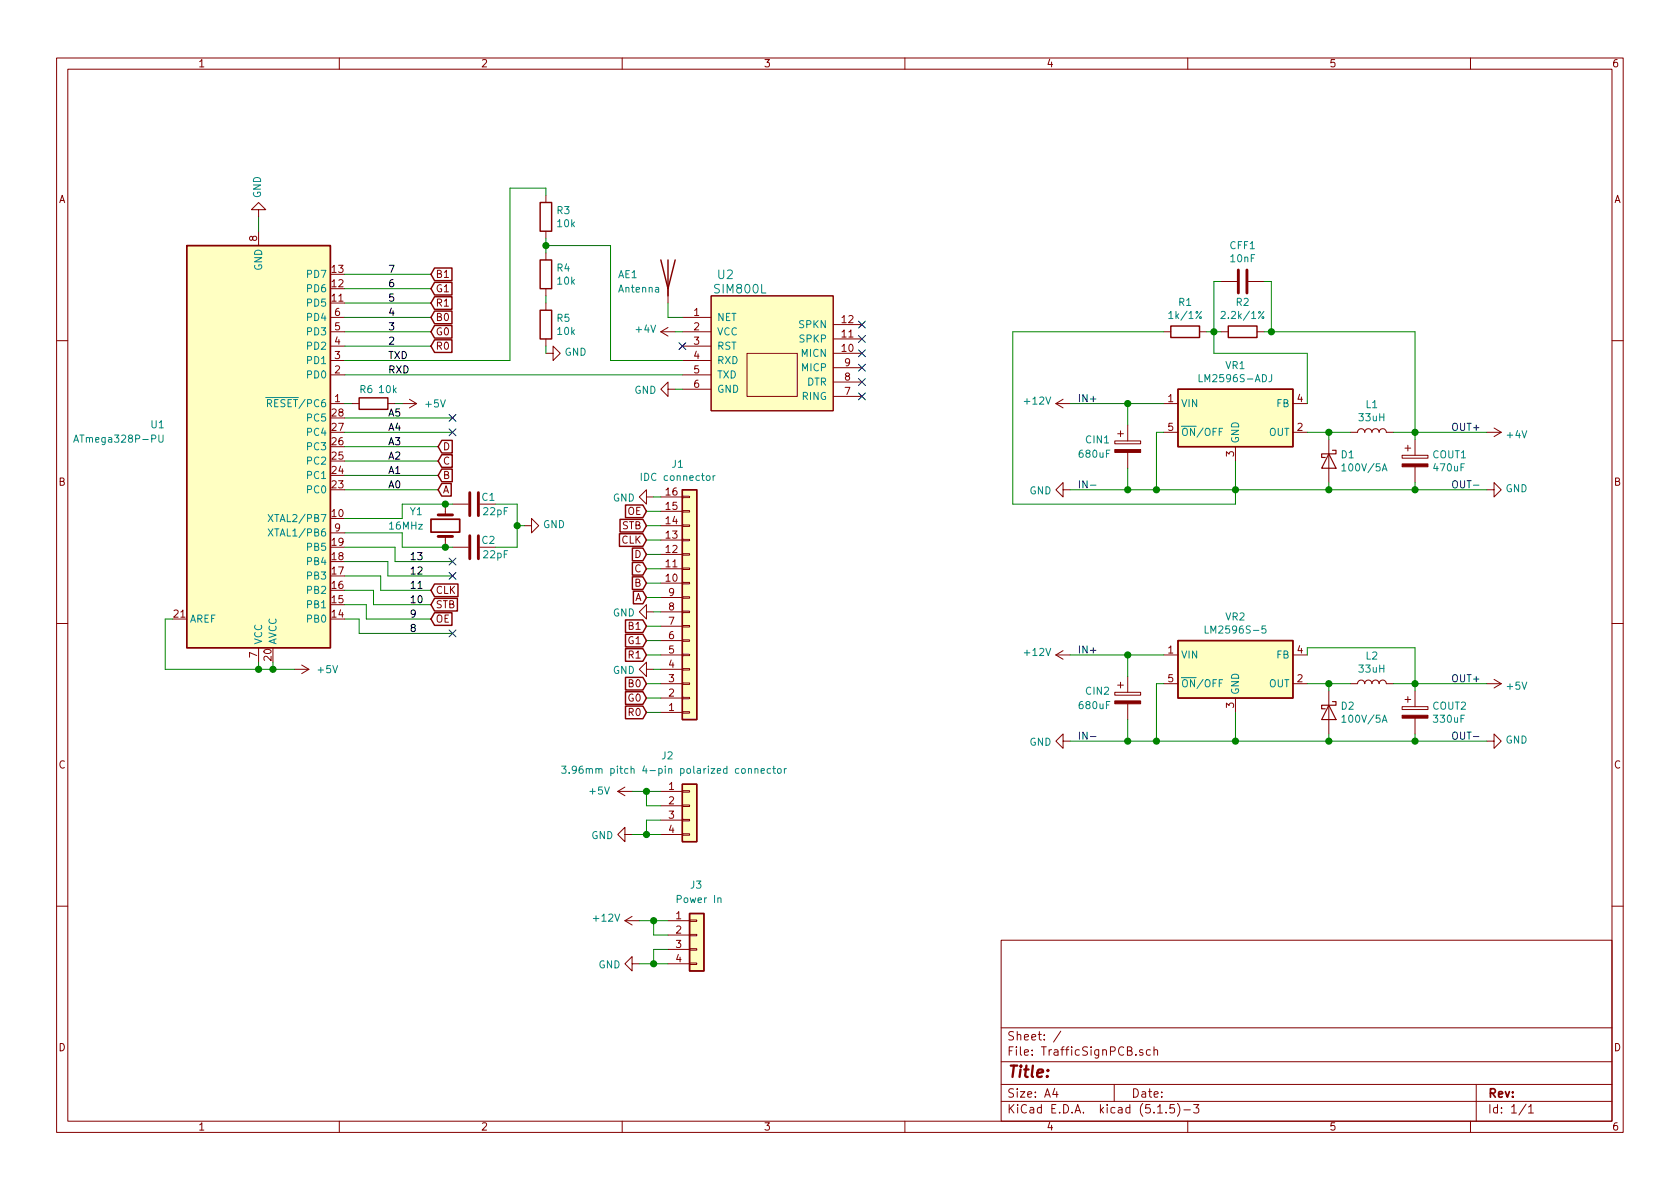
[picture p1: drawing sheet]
EESchema Schematic File Version 4
EELAYER 30 0
EELAYER END
$Descr A4 11693 8268
encoding utf-8
Sheet 1 1
Title ""
Date ""
Rev ""
Comp ""
Comment1 ""
Comment2 ""
Comment3 ""
Comment4 ""
$EndDescr
Text Label 2700 2500 0    50   ~ 0
TXD
Text Label 2700 2600 0    50   ~ 0
RXD
Text Label 2700 2400 0    50   ~ 0
2
Text Label 2700 2300 0    50   ~ 0
3
Text Label 2700 2200 0    50   ~ 0
4
Text Label 2700 2100 0    50   ~ 0
5
Text Label 2700 2000 0    50   ~ 0
6
Text Label 2700 1900 0    50   ~ 0
7
$Comp
L MCU_Microchip_ATmega:ATmega328P-PU U1
U 1 1
P 1800 3100
F 0 "U1" H 1150 2950 50  0000 R CNN
F 1 "ATmega328P-PU" H 1150 3050 50  0000 R CNN
F 2 "Package_DIP:DIP-28_W7.62mm" H 1800 3100 50  0001 C CIN
F 3 "http://ww1.microchip.com/downloads/en/DeviceDoc/ATmega328_P%20AVR%20MCU%20with%20picoPower%20Technology%20Data%20Sheet%2040001984A.pdf" H 1800 3100 50  0001 C CNN
	1    1800 3100
	1    0    0    1   
$EndComp
Wire Wire Line
	2400 2900 3150 2900
Wire Wire Line
	2400 3000 3150 3000
Text Label 2700 3400 0    50   ~ 0
A0
Text Label 2700 3300 0    50   ~ 0
A1
Text Label 2700 3200 0    50   ~ 0
A2
Text Label 2700 3100 0    50   ~ 0
A3
Text Label 2700 3000 0    50   ~ 0
A4
Text Label 2700 2900 0    50   ~ 0
A5
Wire Wire Line
	2400 3700 2800 3700
Wire Wire Line
	2800 3700 2800 3800
Wire Wire Line
	2800 3800 3100 3800
Wire Wire Line
	2400 3600 2800 3600
Wire Wire Line
	2800 3600 2800 3500
Wire Wire Line
	2800 3500 3100 3500
$Comp
L power:GND #PWR0101
U 1 1
P 3650 3650
F 0 "#PWR0101" H 3650 3400 50  0001 C CNN
F 1 "GND" V 3655 3522 50  0000 R CNN
F 2 "" H 3650 3650 50  0001 C CNN
F 3 "" H 3650 3650 50  0001 C CNN
	1    3650 3650
	0    -1   -1   0   
$EndComp
Wire Wire Line
	1800 1600 1800 1500
$Comp
L power:GND #PWR0102
U 1 1
P 1800 1500
F 0 "#PWR0102" H 1800 1250 50  0001 C CNN
F 1 "GND" V 1805 1372 50  0000 R CNN
F 2 "" H 1800 1500 50  0001 C CNN
F 3 "" H 1800 1500 50  0001 C CNN
	1    1800 1500
	-1   0    0    1   
$EndComp
$Comp
L Connector_Generic:Conn_01x16 J1
U 1 1
P 4800 4250
F 0 "J1" H 4718 3225 50  0000 C CNN
F 1 "IDC connector" H 4718 3316 50  0000 C CNN
F 2 "Connector_IDC:IDC-Header_2x08_P2.54mm_Vertical" H 4800 4250 50  0001 C CNN
F 3 "~" H 4800 4250 50  0001 C CNN
	1    4800 4250
	1    0    0    1   
$EndComp
Wire Wire Line
	4600 4250 4550 4250
Wire Wire Line
	4600 3450 4550 3450
$Comp
L power:GND #PWR0103
U 1 1
P 4550 3450
F 0 "#PWR0103" H 4550 3200 50  0001 C CNN
F 1 "GND" V 4555 3322 50  0000 R CNN
F 2 "" H 4550 3450 50  0001 C CNN
F 3 "" H 4550 3450 50  0001 C CNN
	1    4550 3450
	0    1    1    0   
$EndComp
$Comp
L power:GND #PWR0104
U 1 1
P 4550 4250
F 0 "#PWR0104" H 4550 4000 50  0001 C CNN
F 1 "GND" V 4555 4122 50  0000 R CNN
F 2 "" H 4550 4250 50  0001 C CNN
F 3 "" H 4550 4250 50  0001 C CNN
	1    4550 4250
	0    1    1    0   
$EndComp
Wire Wire Line
	4600 4650 4550 4650
$Comp
L power:GND #PWR0105
U 1 1
P 4550 4650
F 0 "#PWR0105" H 4550 4400 50  0001 C CNN
F 1 "GND" V 4555 4522 50  0000 R CNN
F 2 "" H 4550 4650 50  0001 C CNN
F 3 "" H 4550 4650 50  0001 C CNN
	1    4550 4650
	0    1    1    0   
$EndComp
Wire Wire Line
	2400 3800 2750 3800
Wire Wire Line
	2750 3800 2750 3900
Wire Wire Line
	2750 3900 3150 3900
Text Label 2850 4400 0    50   ~ 0
8
Text Label 2850 4300 0    50   ~ 0
9
Text Label 2850 4200 0    50   ~ 0
10
Text Label 2850 4100 0    50   ~ 0
11
Text Label 2850 4000 0    50   ~ 0
12
Text Label 2850 3900 0    50   ~ 0
13
Wire Wire Line
	2400 3900 2700 3900
Wire Wire Line
	2700 3900 2700 4000
Wire Wire Line
	2700 4000 3150 4000
Wire Wire Line
	2400 4000 2650 4000
Wire Wire Line
	2650 4000 2650 4100
Wire Wire Line
	2650 4100 3000 4100
Wire Wire Line
	2400 4100 2600 4100
Wire Wire Line
	2600 4100 2600 4200
Wire Wire Line
	2600 4200 3000 4200
Wire Wire Line
	2400 4200 2550 4200
Wire Wire Line
	2550 4200 2550 4300
Wire Wire Line
	2550 4300 3000 4300
Wire Wire Line
	2400 4300 2500 4300
Wire Wire Line
	2500 4300 2500 4400
Wire Wire Line
	2500 4400 3150 4400
Text GLabel 4500 4950 0    50   Input ~ 0
R0
Text GLabel 4500 4850 0    50   Input ~ 0
G0
Text GLabel 4500 4750 0    50   Input ~ 0
B0
Text GLabel 4500 4550 0    50   Input ~ 0
R1
Text GLabel 4500 4450 0    50   Input ~ 0
G1
Text GLabel 4500 4350 0    50   Input ~ 0
B1
Text GLabel 4500 4150 0    50   Input ~ 0
A
Text GLabel 4500 4050 0    50   Input ~ 0
B
Text GLabel 4500 3950 0    50   Input ~ 0
C
Text GLabel 4500 3850 0    50   Input ~ 0
D
Wire Wire Line
	4600 3550 4500 3550
Wire Wire Line
	4500 3650 4600 3650
Wire Wire Line
	4500 3750 4600 3750
Wire Wire Line
	4500 3850 4600 3850
Wire Wire Line
	4500 3950 4600 3950
Wire Wire Line
	4500 4050 4600 4050
Wire Wire Line
	4500 4150 4600 4150
Wire Wire Line
	4500 4350 4600 4350
Wire Wire Line
	4500 4450 4600 4450
Wire Wire Line
	4500 4550 4600 4550
Wire Wire Line
	4500 4750 4600 4750
Wire Wire Line
	4500 4850 4600 4850
Wire Wire Line
	4500 4950 4600 4950
Text GLabel 3000 2400 2    50   Input ~ 0
R0
Text GLabel 3000 2300 2    50   Input ~ 0
G0
Text GLabel 3000 2200 2    50   Input ~ 0
B0
Wire Wire Line
	2400 2200 3000 2200
Wire Wire Line
	2400 2300 3000 2300
Wire Wire Line
	2400 2400 3000 2400
Text GLabel 3000 2100 2    50   Input ~ 0
R1
Text GLabel 3000 2000 2    50   Input ~ 0
G1
Text GLabel 3000 1900 2    50   Input ~ 0
B1
Wire Wire Line
	2400 2100 3000 2100
Wire Wire Line
	2400 2000 3000 2000
Wire Wire Line
	2400 1900 3000 1900
Text GLabel 3050 3400 2    50   Input ~ 0
A
Text GLabel 3050 3300 2    50   Input ~ 0
B
Text GLabel 3050 3200 2    50   Input ~ 0
C
Text GLabel 3050 3100 2    50   Input ~ 0
D
Wire Wire Line
	2400 3100 3050 3100
Wire Wire Line
	2400 3200 3050 3200
Wire Wire Line
	2400 3300 3050 3300
Wire Wire Line
	2400 3400 3050 3400
Text GLabel 3000 4100 2    50   Input ~ 0
CLK
Text GLabel 3000 4200 2    50   Input ~ 0
STB
Text GLabel 3000 4300 2    50   Input ~ 0
OE
Text GLabel 4500 3550 0    50   Input ~ 0
OE
Text GLabel 4500 3650 0    50   Input ~ 0
STB
Text GLabel 4500 3750 0    50   Input ~ 0
CLK
$Comp
L Regulator_Switching:LM2596S-ADJ VR1
U 1 1
P 8600 2900
F 0 "VR1" H 8600 3267 50  0000 C CNN
F 1 "LM2596S-ADJ" H 8600 3176 50  0000 C CNN
F 2 "Package_TO_SOT_SMD:TO-263-5_TabPin3" H 8650 2650 50  0001 L CIN
F 3 "https://store.comet.bg/Catalogue/Product/16564/" H 8600 2900 50  0001 C CNN
	1    8600 2900
	1    0    0    -1  
$EndComp
$Comp
L Device:R R1
U 1 1
P 8250 2300
F 0 "R1" V 8043 2300 50  0000 C CNN
F 1 "1k/1%" V 8134 2300 50  0000 C CNN
F 2 "Resistor_THT:R_Axial_DIN0207_L6.3mm_D2.5mm_P10.16mm_Horizontal" V 8180 2300 50  0001 C CNN
F 3 "https://store.comet.bg/Catalogue/Product/6406/" H 8250 2300 50  0001 C CNN
	1    8250 2300
	0    1    1    0   
$EndComp
$Comp
L Device:R R2
U 1 1
P 8650 2300
F 0 "R2" V 8443 2300 50  0000 C CNN
F 1 "2.2k/1%" V 8534 2300 50  0000 C CNN
F 2 "Resistor_THT:R_Axial_DIN0207_L6.3mm_D2.5mm_P10.16mm_Horizontal" V 8580 2300 50  0001 C CNN
F 3 "https://store.comet.bg/Catalogue/Product/5041342/" H 8650 2300 50  0001 C CNN
	1    8650 2300
	0    1    1    0   
$EndComp
NoConn ~ 6000 2250
NoConn ~ 6000 2350
NoConn ~ 6000 2450
NoConn ~ 6000 2550
NoConn ~ 6000 2650
NoConn ~ 6000 2750
$Comp
L TrafficSignPCB-rescue:SIM800L-SIM800L U2
U 1 1
P 5350 2500
F 0 "U2" H 5050 3100 60  0000 C CNN
F 1 "SIM800L" H 5150 3000 60  0000 C CNN
F 2 "SIM800:Sim800L" H 5650 2350 60  0001 C CNN
F 3 "https://img.filipeflop.com/files/download/Datasheet_SIM800L.pdf" H 5650 2350 60  0001 C CNN
	1    5350 2500
	1    0    0    -1  
$EndComp
$Comp
L Device:CP CIN1
U 1 1
P 7850 3100
F 0 "CIN1" H 7550 3150 50  0000 L CNN
F 1 "680uF" H 7500 3050 50  0000 L CNN
F 2 "Capacitor_THT:CP_Radial_D10.0mm_P5.00mm" H 7888 2950 50  0001 C CNN
F 3 "https://store.comet.bg/Catalogue/Product/44664/" H 7850 3100 50  0001 C CNN
	1    7850 3100
	1    0    0    -1  
$EndComp
$Comp
L Device:C CFF1
U 1 1
P 8650 1950
F 0 "CFF1" V 8398 1950 50  0000 C CNN
F 1 "10nF" V 8489 1950 50  0000 C CNN
F 2 "Capacitor_THT:C_Disc_D4.3mm_W1.9mm_P5.00mm" H 8688 1800 50  0001 C CNN
F 3 "https://store.comet.bg/Catalogue/Product/5919/" H 8650 1950 50  0001 C CNN
	1    8650 1950
	0    1    1    0   
$EndComp
Wire Wire Line
	8600 3200 8600 3400
Wire Wire Line
	8050 3000 8100 3000
Wire Wire Line
	8050 3400 8600 3400
Wire Wire Line
	8050 3000 8050 3400
Wire Wire Line
	7850 3400 8050 3400
Connection ~ 8050 3400
Wire Wire Line
	7850 3250 7850 3400
Wire Wire Line
	7450 3400 7850 3400
Wire Wire Line
	9100 2800 9100 2450
Wire Wire Line
	9100 2450 8450 2450
Wire Wire Line
	8400 2300 8450 2300
Wire Wire Line
	8450 2300 8450 2450
Wire Wire Line
	8450 2300 8500 2300
Connection ~ 8450 2300
Wire Wire Line
	8100 2300 7050 2300
Wire Wire Line
	7050 2300 7050 3500
Wire Wire Line
	9100 3000 9250 3000
$Comp
L Device:D_Schottky D1
U 1 1
P 9250 3200
F 0 "D1" V 9204 3279 50  0000 L CNN
F 1 "100V/5A" V 9295 3279 50  0000 L CNN
F 2 "Diode_THT:D_DO-27_P15.24mm_Horizontal" H 9250 3200 50  0001 C CNN
F 3 "https://store.comet.bg/Catalogue/Product/9381/" H 9250 3200 50  0001 C CNN
	1    9250 3200
	0    1    1    0   
$EndComp
Wire Wire Line
	9250 3000 9250 3050
Connection ~ 9250 3000
Wire Wire Line
	9250 3000 9400 3000
Wire Wire Line
	9250 3350 9250 3400
Wire Wire Line
	9250 3400 8600 3400
Connection ~ 8600 3400
Connection ~ 7850 3400
Wire Wire Line
	8450 2300 8450 1950
Wire Wire Line
	8450 1950 8500 1950
Wire Wire Line
	7450 2800 7850 2800
Connection ~ 7850 2800
Wire Wire Line
	7850 2800 8100 2800
Wire Wire Line
	7850 2950 7850 2800
Wire Wire Line
	9850 3000 9850 3050
Wire Wire Line
	9700 3000 9850 3000
Wire Wire Line
	9250 3400 9850 3400
Wire Wire Line
	9850 3400 9850 3350
Connection ~ 9250 3400
Wire Wire Line
	9850 3000 10350 3000
Connection ~ 9850 3000
Wire Wire Line
	9850 3400 10350 3400
Connection ~ 9850 3400
Wire Wire Line
	8800 1950 8850 1950
Wire Wire Line
	8850 1950 8850 2300
Wire Wire Line
	8850 2300 8800 2300
Wire Wire Line
	8850 2300 9850 2300
Wire Wire Line
	9850 2300 9850 3000
Connection ~ 8850 2300
Wire Wire Line
	8600 3500 8600 3400
Wire Wire Line
	7050 3500 8600 3500
$Comp
L Device:L L1
U 1 1
P 9550 3000
F 0 "L1" V 9740 3000 50  0000 C CNN
F 1 "33uH" V 9649 3000 50  0000 C CNN
F 2 "Inductor_SMD:L_Bourns_SDR1806" H 9550 3000 50  0001 C CNN
F 3 "https://store.comet.bg/Catalogue/Product/15514/" H 9550 3000 50  0001 C CNN
	1    9550 3000
	0    -1   -1   0   
$EndComp
$Comp
L Device:Antenna AE1
U 1 1
P 4650 1900
F 0 "AE1" H 4300 1900 50  0000 L CNN
F 1 "Antenna" H 4300 1800 50  0000 L CNN
F 2 "Connector_Coaxial:SMA_Amphenol_901-144_Vertical" H 4650 1900 50  0001 C CNN
F 3 "https://store.comet.bg/Catalogue/Product/51344/" H 4650 1900 50  0001 C CNN
	1    4650 1900
	1    0    0    -1  
$EndComp
Wire Wire Line
	4650 2100 4650 2200
Wire Wire Line
	4650 2200 4750 2200
$Comp
L power:+12V #PWR0106
U 1 1
P 7450 2800
F 0 "#PWR0106" H 7450 2650 50  0001 C CNN
F 1 "+12V" V 7465 2928 50  0000 L CNN
F 2 "" H 7450 2800 50  0001 C CNN
F 3 "" H 7450 2800 50  0001 C CNN
	1    7450 2800
	0    -1   -1   0   
$EndComp
$Comp
L power:GND #PWR0107
U 1 1
P 7450 3400
F 0 "#PWR0107" H 7450 3150 50  0001 C CNN
F 1 "GND" V 7455 3272 50  0000 R CNN
F 2 "" H 7450 3400 50  0001 C CNN
F 3 "" H 7450 3400 50  0001 C CNN
	1    7450 3400
	0    1    1    0   
$EndComp
$Comp
L power:+4V #PWR0108
U 1 1
P 10350 3000
F 0 "#PWR0108" H 10350 2850 50  0001 C CNN
F 1 "+4V" V 10365 3128 50  0000 L CNN
F 2 "" H 10350 3000 50  0001 C CNN
F 3 "" H 10350 3000 50  0001 C CNN
	1    10350 3000
	0    1    1    0   
$EndComp
$Comp
L power:GND #PWR0109
U 1 1
P 10350 3400
F 0 "#PWR0109" H 10350 3150 50  0001 C CNN
F 1 "GND" V 10355 3272 50  0000 R CNN
F 2 "" H 10350 3400 50  0001 C CNN
F 3 "" H 10350 3400 50  0001 C CNN
	1    10350 3400
	0    -1   -1   0   
$EndComp
$Comp
L power:+4V #PWR0110
U 1 1
P 4700 2300
F 0 "#PWR0110" H 4700 2150 50  0001 C CNN
F 1 "+4V" V 4715 2428 50  0000 L CNN
F 2 "" H 4700 2300 50  0001 C CNN
F 3 "" H 4700 2300 50  0001 C CNN
	1    4700 2300
	0    -1   -1   0   
$EndComp
Wire Wire Line
	4700 2300 4750 2300
$Comp
L power:GND #PWR0111
U 1 1
P 4700 2700
F 0 "#PWR0111" H 4700 2450 50  0001 C CNN
F 1 "GND" V 4705 2572 50  0000 R CNN
F 2 "" H 4700 2700 50  0001 C CNN
F 3 "" H 4700 2700 50  0001 C CNN
	1    4700 2700
	0    1    1    0   
$EndComp
Wire Wire Line
	4700 2700 4750 2700
NoConn ~ 4750 2400
Wire Wire Line
	2400 2600 4750 2600
$Comp
L Device:R R3
U 1 1
P 3800 1500
F 0 "R3" H 3870 1546 50  0000 L CNN
F 1 "10k" H 3870 1455 50  0000 L CNN
F 2 "Resistor_THT:R_Axial_DIN0204_L3.6mm_D1.6mm_P7.62mm_Horizontal" V 3730 1500 50  0001 C CNN
F 3 "https://store.comet.bg/Catalogue/Product/25851/" H 3800 1500 50  0001 C CNN
	1    3800 1500
	1    0    0    -1  
$EndComp
Wire Wire Line
	3800 1650 3800 1700
Wire Wire Line
	3800 1700 4250 1700
Wire Wire Line
	4250 1700 4250 2500
Wire Wire Line
	4250 2500 4750 2500
Connection ~ 3800 1700
Wire Wire Line
	3800 1700 3800 1750
Wire Wire Line
	3550 2500 3550 1300
Wire Wire Line
	3550 1300 3800 1300
Wire Wire Line
	3800 1300 3800 1350
Wire Wire Line
	2400 2500 3550 2500
Wire Wire Line
	2400 2800 2450 2800
Wire Wire Line
	2750 2800 2800 2800
$Comp
L power:+5V #PWR0113
U 1 1
P 2800 2800
F 0 "#PWR0113" H 2800 2650 50  0001 C CNN
F 1 "+5V" V 2800 2950 50  0000 L CNN
F 2 "" H 2800 2800 50  0001 C CNN
F 3 "" H 2800 2800 50  0001 C CNN
	1    2800 2800
	0    1    1    0   
$EndComp
$Comp
L Device:R R6
U 1 1
P 2600 2800
F 0 "R6" V 2500 2750 50  0000 C CNN
F 1 "10k" V 2500 2900 50  0000 C CNN
F 2 "Resistor_THT:R_Axial_DIN0204_L3.6mm_D1.6mm_P7.62mm_Horizontal" V 2530 2800 50  0001 C CNN
F 3 "https://store.comet.bg/Catalogue/Product/25851/" H 2600 2800 50  0001 C CNN
	1    2600 2800
	0    1    1    0   
$EndComp
Wire Wire Line
	1200 4300 1150 4300
Wire Wire Line
	1150 4300 1150 4650
Wire Wire Line
	1150 4650 1800 4650
Wire Wire Line
	1900 4650 1900 4600
Wire Wire Line
	1800 4600 1800 4650
Connection ~ 1800 4650
Wire Wire Line
	1800 4650 1900 4650
Wire Wire Line
	1900 4650 2050 4650
Connection ~ 1900 4650
$Comp
L power:+5V #PWR0114
U 1 1
P 2050 4650
F 0 "#PWR0114" H 2050 4500 50  0001 C CNN
F 1 "+5V" V 2050 4800 50  0000 L CNN
F 2 "" H 2050 4650 50  0001 C CNN
F 3 "" H 2050 4650 50  0001 C CNN
	1    2050 4650
	0    1    1    0   
$EndComp
Wire Wire Line
	3100 3500 3150 3500
Connection ~ 3100 3500
Wire Wire Line
	3450 3800 3600 3800
Wire Wire Line
	3600 3800 3600 3650
Wire Wire Line
	3600 3500 3450 3500
Connection ~ 3600 3650
Wire Wire Line
	3600 3650 3600 3500
Wire Wire Line
	3600 3650 3650 3650
Wire Wire Line
	3100 3800 3150 3800
Connection ~ 3100 3800
$Comp
L Regulator_Switching:LM2596S-5 VR2
U 1 1
P 8600 4650
F 0 "VR2" H 8600 5017 50  0000 C CNN
F 1 "LM2596S-5" H 8600 4926 50  0000 C CNN
F 2 "Package_TO_SOT_SMD:TO-263-5_TabPin3" H 8650 4400 50  0001 L CIN
F 3 "https://store.comet.bg/Catalogue/Product/16565/" H 8600 4650 50  0001 C CNN
	1    8600 4650
	1    0    0    -1  
$EndComp
$Comp
L Device:CP COUT2
U 1 1
P 9850 4950
F 0 "COUT2" H 9968 4996 50  0000 L CNN
F 1 "330uF" H 9968 4905 50  0000 L CNN
F 2 "Capacitor_THT:CP_Radial_D10.0mm_P5.00mm" H 9888 4800 50  0001 C CNN
F 3 "https://store.comet.bg/Catalogue/Product/29528/" H 9850 4950 50  0001 C CNN
	1    9850 4950
	1    0    0    -1  
$EndComp
Wire Wire Line
	8600 4950 8600 5150
Wire Wire Line
	8050 4750 8100 4750
Wire Wire Line
	8050 5150 8600 5150
Wire Wire Line
	8050 4750 8050 5150
Wire Wire Line
	7850 5150 8050 5150
Connection ~ 8050 5150
Wire Wire Line
	7850 5000 7850 5150
Wire Wire Line
	7450 5150 7850 5150
Wire Wire Line
	9100 4750 9250 4750
$Comp
L Device:D_Schottky D2
U 1 1
P 9250 4950
F 0 "D2" V 9204 5029 50  0000 L CNN
F 1 "100V/5A" V 9295 5029 50  0000 L CNN
F 2 "Diode_THT:D_DO-27_P15.24mm_Horizontal" H 9250 4950 50  0001 C CNN
F 3 "https://store.comet.bg/Catalogue/Product/9381/" H 9250 4950 50  0001 C CNN
	1    9250 4950
	0    1    1    0   
$EndComp
Wire Wire Line
	9250 4750 9250 4800
Connection ~ 9250 4750
Wire Wire Line
	9250 4750 9400 4750
Wire Wire Line
	9250 5100 9250 5150
Wire Wire Line
	9250 5150 8600 5150
Connection ~ 8600 5150
Connection ~ 7850 5150
Wire Wire Line
	7450 4550 7850 4550
Connection ~ 7850 4550
Wire Wire Line
	7850 4550 8100 4550
Wire Wire Line
	7850 4700 7850 4550
Wire Wire Line
	9850 4750 9850 4800
Wire Wire Line
	9700 4750 9850 4750
Wire Wire Line
	9250 5150 9850 5150
Wire Wire Line
	9850 5150 9850 5100
Connection ~ 9250 5150
Wire Wire Line
	9850 4750 10350 4750
Connection ~ 9850 4750
Wire Wire Line
	9850 5150 10350 5150
Connection ~ 9850 5150
$Comp
L Device:L L2
U 1 1
P 9550 4750
F 0 "L2" V 9740 4750 50  0000 C CNN
F 1 "33uH" V 9649 4750 50  0000 C CNN
F 2 "Inductor_SMD:L_Bourns_SDR1806" H 9550 4750 50  0001 C CNN
F 3 "https://store.comet.bg/Catalogue/Product/15514/" H 9550 4750 50  0001 C CNN
	1    9550 4750
	0    -1   -1   0   
$EndComp
$Comp
L power:+12V #PWR0117
U 1 1
P 7450 4550
F 0 "#PWR0117" H 7450 4400 50  0001 C CNN
F 1 "+12V" V 7465 4678 50  0000 L CNN
F 2 "" H 7450 4550 50  0001 C CNN
F 3 "" H 7450 4550 50  0001 C CNN
	1    7450 4550
	0    -1   -1   0   
$EndComp
$Comp
L power:GND #PWR0118
U 1 1
P 7450 5150
F 0 "#PWR0118" H 7450 4900 50  0001 C CNN
F 1 "GND" V 7455 5022 50  0000 R CNN
F 2 "" H 7450 5150 50  0001 C CNN
F 3 "" H 7450 5150 50  0001 C CNN
	1    7450 5150
	0    1    1    0   
$EndComp
$Comp
L power:GND #PWR0119
U 1 1
P 10350 5150
F 0 "#PWR0119" H 10350 4900 50  0001 C CNN
F 1 "GND" V 10355 5022 50  0000 R CNN
F 2 "" H 10350 5150 50  0001 C CNN
F 3 "" H 10350 5150 50  0001 C CNN
	1    10350 5150
	0    -1   -1   0   
$EndComp
Wire Wire Line
	9850 4500 9100 4500
Wire Wire Line
	9100 4550 9100 4500
Wire Wire Line
	9850 4500 9850 4750
Text Notes 10100 5150 0    50   ~ 0
OUT-
Text Notes 10100 4750 0    50   ~ 0
OUT+
$Comp
L power:+5V #PWR0120
U 1 1
P 10350 4750
F 0 "#PWR0120" H 10350 4600 50  0001 C CNN
F 1 "+5V" V 10365 4878 50  0000 L CNN
F 2 "" H 10350 4750 50  0001 C CNN
F 3 "" H 10350 4750 50  0001 C CNN
	1    10350 4750
	0    1    1    0   
$EndComp
Text Notes 10100 3000 0    50   ~ 0
OUT+
Text Notes 10100 3400 0    50   ~ 0
OUT-
Text Notes 7500 4550 0    50   ~ 0
IN+
Text Notes 7500 5150 0    50   ~ 0
IN-
Text Notes 7500 2800 0    50   ~ 0
IN+
Text Notes 7500 3400 0    50   ~ 0
IN-
$Comp
L Device:CP CIN2
U 1 1
P 7850 4850
F 0 "CIN2" H 7550 4900 50  0000 L CNN
F 1 "680uF" H 7500 4800 50  0000 L CNN
F 2 "Capacitor_THT:CP_Radial_D10.0mm_P5.00mm" H 7888 4700 50  0001 C CNN
F 3 "https://store.comet.bg/Catalogue/Product/44664/" H 7850 4850 50  0001 C CNN
	1    7850 4850
	1    0    0    -1  
$EndComp
$Comp
L Connector_Generic:Conn_01x04 J2
U 1 1
P 4800 5600
F 0 "J2" H 4600 5950 50  0000 L CNN
F 1 "3.96mm pitch 4-pin polarized connector" H 3900 5850 50  0000 L CNN
F 2 "Connector_Molex:Molex_KK-396_A-41791-0004_1x04_P3.96mm_Vertical" H 4800 5600 50  0001 C CNN
F 3 "https://store.comet.bg/Catalogue/Product/25223/" H 4800 5600 50  0001 C CNN
	1    4800 5600
	1    0    0    -1  
$EndComp
Wire Wire Line
	4600 5500 4500 5500
Wire Wire Line
	4600 5600 4500 5600
Wire Wire Line
	4600 5700 4500 5700
Wire Wire Line
	4600 5800 4500 5800
Wire Wire Line
	4500 5700 4500 5800
Wire Wire Line
	4500 5800 4400 5800
Connection ~ 4500 5800
Wire Wire Line
	4500 5600 4500 5500
Wire Wire Line
	4500 5500 4400 5500
Connection ~ 4500 5500
$Comp
L power:+5V #PWR0121
U 1 1
P 4400 5500
F 0 "#PWR0121" H 4400 5350 50  0001 C CNN
F 1 "+5V" V 4400 5650 50  0000 L CNN
F 2 "" H 4400 5500 50  0001 C CNN
F 3 "" H 4400 5500 50  0001 C CNN
	1    4400 5500
	0    -1   -1   0   
$EndComp
$Comp
L power:GND #PWR0122
U 1 1
P 4400 5800
F 0 "#PWR0122" H 4400 5550 50  0001 C CNN
F 1 "GND" V 4405 5672 50  0000 R CNN
F 2 "" H 4400 5800 50  0001 C CNN
F 3 "" H 4400 5800 50  0001 C CNN
	1    4400 5800
	0    1    1    0   
$EndComp
$Comp
L Device:CP COUT1
U 1 1
P 9850 3200
F 0 "COUT1" H 9968 3246 50  0000 L CNN
F 1 "470uF" H 9968 3155 50  0000 L CNN
F 2 "Capacitor_THT:CP_Radial_D10.0mm_P5.00mm" H 9888 3050 50  0001 C CNN
F 3 "https://store.comet.bg/Catalogue/Product/29535/" H 9850 3200 50  0001 C CNN
	1    9850 3200
	1    0    0    -1  
$EndComp
$Comp
L Device:R R4
U 1 1
P 3800 1900
F 0 "R4" H 3870 1946 50  0000 L CNN
F 1 "10k" H 3870 1855 50  0000 L CNN
F 2 "Resistor_THT:R_Axial_DIN0204_L3.6mm_D1.6mm_P7.62mm_Horizontal" V 3730 1900 50  0001 C CNN
F 3 "https://store.comet.bg/Catalogue/Product/25851/" H 3800 1900 50  0001 C CNN
	1    3800 1900
	1    0    0    -1  
$EndComp
$Comp
L Device:R R5
U 1 1
P 3800 2250
F 0 "R5" H 3870 2296 50  0000 L CNN
F 1 "10k" H 3870 2205 50  0000 L CNN
F 2 "Resistor_THT:R_Axial_DIN0204_L3.6mm_D1.6mm_P7.62mm_Horizontal" V 3730 2250 50  0001 C CNN
F 3 "https://store.comet.bg/Catalogue/Product/25851/" H 3800 2250 50  0001 C CNN
	1    3800 2250
	1    0    0    -1  
$EndComp
Wire Wire Line
	3800 2450 3800 2400
Wire Wire Line
	3800 2100 3800 2050
$Comp
L Device:C C2
U 1 1
P 3300 3800
F 0 "C2" V 3250 3900 50  0000 C CNN
F 1 "22pF" V 3350 3950 50  0000 C CNN
F 2 "Capacitor_THT:C_Disc_D4.3mm_W1.9mm_P5.00mm" H 3338 3650 50  0001 C CNN
F 3 "https://store.comet.bg/Catalogue/Product/27466/" H 3300 3800 50  0001 C CNN
	1    3300 3800
	0    1    1    0   
$EndComp
$Comp
L Device:C C1
U 1 1
P 3300 3500
F 0 "C1" V 3250 3600 50  0000 C CNN
F 1 "22pF" V 3350 3650 50  0000 C CNN
F 2 "Capacitor_THT:C_Disc_D4.3mm_W1.9mm_P5.00mm" H 3338 3350 50  0001 C CNN
F 3 "https://store.comet.bg/Catalogue/Product/27466/" H 3300 3500 50  0001 C CNN
	1    3300 3500
	0    1    1    0   
$EndComp
$Comp
L Device:Crystal Y1
U 1 1
P 3100 3650
F 0 "Y1" V 3000 3400 50  0000 L CNN
F 1 "16MHz" V 3100 3250 50  0000 L CNN
F 2 "Crystal:Crystal_HC49-U_Vertical" H 3100 3650 50  0001 C CNN
F 3 "https://store.comet.bg/Catalogue/Product/27238/" H 3100 3650 50  0001 C CNN
	1    3100 3650
	0    1    1    0   
$EndComp
NoConn ~ 3150 2900
NoConn ~ 3150 3000
NoConn ~ 3150 3900
NoConn ~ 3150 4000
NoConn ~ 3150 4400
$Comp
L power:GND #PWR0112
U 1 1
P 3800 2450
F 0 "#PWR0112" H 3800 2200 50  0001 C CNN
F 1 "GND" V 3805 2322 50  0000 R CNN
F 2 "" H 3800 2450 50  0001 C CNN
F 3 "" H 3800 2450 50  0001 C CNN
	1    3800 2450
	0    -1   -1   0   
$EndComp
$Comp
L Connector_Generic:Conn_01x04 J3
U 1 1
P 4850 6500
F 0 "J3" H 4800 6850 50  0000 L CNN
F 1 "Power In" H 4700 6750 50  0000 L CNN
F 2 "Connector_Molex:Molex_KK-396_A-41791-0004_1x04_P3.96mm_Vertical" H 4850 6500 50  0001 C CNN
F 3 "https://store.comet.bg/Catalogue/Product/25223/" H 4850 6500 50  0001 C CNN
	1    4850 6500
	1    0    0    -1  
$EndComp
Wire Wire Line
	4650 6400 4550 6400
Wire Wire Line
	4650 6500 4550 6500
Wire Wire Line
	4650 6600 4550 6600
Wire Wire Line
	4650 6700 4550 6700
Wire Wire Line
	4550 6600 4550 6700
Wire Wire Line
	4550 6700 4450 6700
Connection ~ 4550 6700
Wire Wire Line
	4550 6500 4550 6400
Wire Wire Line
	4550 6400 4450 6400
Connection ~ 4550 6400
$Comp
L power:GND #PWR0116
U 1 1
P 4450 6700
F 0 "#PWR0116" H 4450 6450 50  0001 C CNN
F 1 "GND" V 4455 6572 50  0000 R CNN
F 2 "" H 4450 6700 50  0001 C CNN
F 3 "" H 4450 6700 50  0001 C CNN
	1    4450 6700
	0    1    1    0   
$EndComp
$Comp
L power:+12V #PWR0115
U 1 1
P 4450 6400
F 0 "#PWR0115" H 4450 6250 50  0001 C CNN
F 1 "+12V" V 4465 6528 50  0000 L CNN
F 2 "" H 4450 6400 50  0001 C CNN
F 3 "" H 4450 6400 50  0001 C CNN
	1    4450 6400
	0    -1   -1   0   
$EndComp
$EndSCHEMATC
